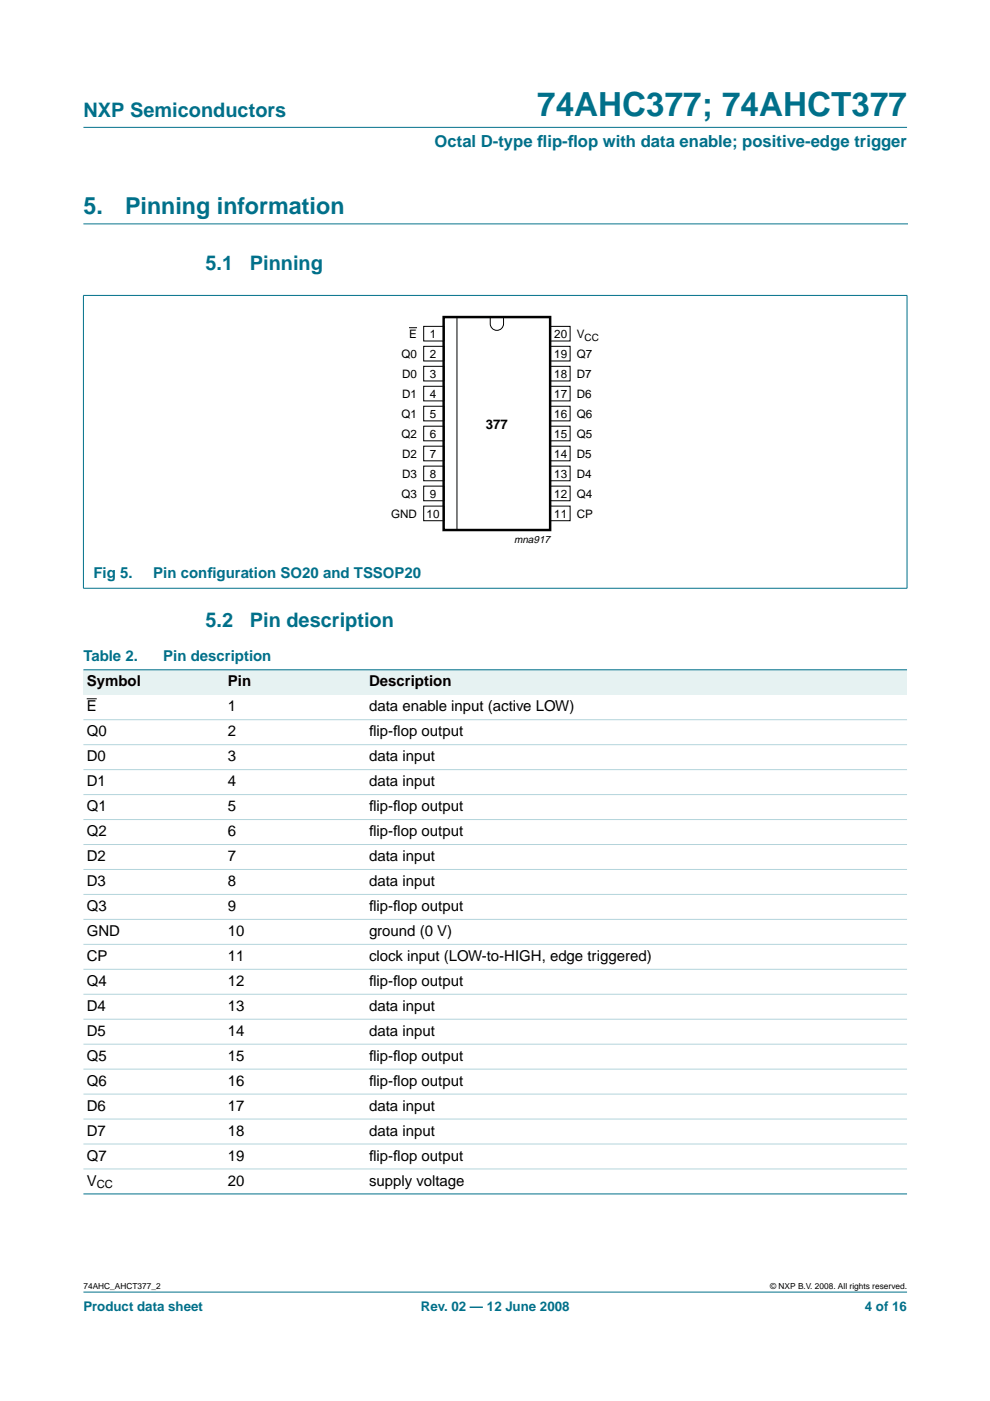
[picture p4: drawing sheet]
<svg xmlns="http://www.w3.org/2000/svg" width="210mm" height="297mm" viewBox="0 0 210 297" stroke-linecap="round" stroke-linejoin="round" font-family="sans-serif">
<g fill="#00708a" stroke="#00708a" stroke-width=".21">
<path d="M17.7 273.9h174.6z"/>
<path d="M17.7 27h174.6z"/>
<path d="M17.7 62.7v62z"/>
<path d="M192.3 62.7v62z"/>
<path d="M17.6 62.6h174.8z"/>
<path d="M17.6 124.7h174.8z"/>
</g>
<path d="M17.7 47.5h174.7" fill="none" stroke="#00708a" stroke-width=".21"/>
<g fill="none" stroke="#000" stroke-width=".21">
<path d="M86.7 69.5h1.7M89.8 69.2h4.3v3.1h-4.3zM89.8 73.4h4.3v3.1h-4.3zM89.8 77.7h4.3v3.1h-4.3zM96.9 67.2v45.3M103.9 67.2v1.4a1.41 1.41 0 0 0 1.5 1.4 1.41 1.41 0 0 0 1.4-1.4v-1.4M116.6 77.7h4.3v3.1h-4.3zM116.6 69.2h4.3v3.1h-4.3zM116.6 73.4h4.3v3.1h-4.3zM89.8 81.9h4.3v3.1h-4.3zM89.8 86.1h4.3v3.1h-4.3zM89.8 90.4h4.3v3.1h-4.3z"/>
<path d="M89.8 94.6h4.3v3.1h-4.3zM89.8 98.8h4.3v3.1h-4.3zM116.6 94.6h4.3v3.1h-4.3zM116.6 98.8h4.3v3.1h-4.3zM116.6 86.1h4.3v3.1h-4.3zM116.6 90.4h4.3v3.1h-4.3zM116.6 81.9h4.3v3.1h-4.3zM89.8 103.1h4.3v3.1h-4.3zM89.8 107.3h4.3v3.1h-4.3zM116.6 103.1h4.3v3.1h-4.3zM116.6 107.3h4.3v3.1h-4.3z"/>
</g>
<path d="M94.1 67.2h22.5v45.2h-22.5z" fill="none" stroke="#000" stroke-width=".53"/>
<g fill="#e6f2f2">
<path d="M17.7 142h29.9v5.3h-29.9z" fill-rule="evenodd"/>
<path d="M47.6 142h30v5.3h-30z" fill-rule="evenodd"/>
<path d="M77.6 142h114.7v5.3h-114.7z" fill-rule="evenodd"/>
</g>
<path d="M18.4 148.2h2.1" fill="none" stroke="#000" stroke-width=".21"/>
<g fill="#00708a" stroke="#00708a" stroke-width=".21">
<path d="M17.7 142h174.6z"/>
<path d="M17.7 253.1h174.6z"/>
</g>
<g fill="#b3d4db" stroke="#b3d4db" stroke-width=".21">
<path d="M17.7 152.6h174.6z"/>
<path d="M17.7 157.9h174.6z"/>
<path d="M17.7 163.2h174.6z"/>
<path d="M17.7 168.5h174.6z"/>
<path d="M17.7 173.8h174.6z"/>
<path d="M17.7 179.1h174.6z"/>
<path d="M17.7 184.3h174.6z"/>
<path d="M17.7 189.6h174.6z"/>
<path d="M17.7 194.9h174.6z"/>
<path d="M17.7 200.2h174.6z"/>
<path d="M17.7 205.5h174.6z"/>
<path d="M17.7 210.8h174.6z"/>
<path d="M17.7 216.1h174.6z"/>
<path d="M17.7 221.4h174.6z"/>
<path d="M17.7 226.7h174.6z"/>
<path d="M17.7 232h174.6z"/>
<path d="M17.7 237.3h174.6z"/>
<path d="M17.7 242.6h174.6z"/>
<path d="M17.7 247.8h174.6z"/>
</g>
<text font-size="7.1" fill="#00708a" x="113.9" y="24.7">74AHC377; 74AHCT377</text>
<g font-size="4.9" fill="#00708a">
<text x="17.7" y="45.5">5.</text>
<text x="26.5" y="45.5">Pinning information</text>
</g>
<g font-size="4.2" fill="#00708a">
<text x="17.7" y="24.9">NXP Semiconductors</text>
<text x="43.6" y="57.3">5.1</text>
<text x="53" y="57.3">Pinning</text>
<text x="43.6" y="132.8">5.2</text>
<text x="53" y="132.8">Pin description</text>
</g>
<g font-size="3.5" fill="#00708a">
<text x="92.1" y="31.1">Octal D-type f</text>
<text x="113.9" y="31.1">lip-f</text>
<text x="120.4" y="31.1">lop with data enable; positive-edge trigger</text>
</g>
<g font-size="3.2" fill="#00708a">
<text x="19.8" y="122.6">Fig 5.</text>
<text x="32.5" y="122.6">Pin conf</text>
<text x="44" y="122.6">iguration SO20 and TSSOP20</text>
<text x="17.7" y="140.2">Table 2.</text>
<text x="34.6" y="140.2">Pin description</text>
</g>
<g font-size="3.2">
<text x="18.4" y="145.5">Symbol</text>
<text x="48.3" y="145.5">Pin</text>
<text x="78.3" y="145.5">Description</text>
<text x="18.4" y="150.8">E</text>
<text x="48.3" y="150.8">1</text>
<text x="78.3" y="150.8">data enable input (active LOW)</text>
<text x="18.4" y="156.1">Q0</text>
<text x="18.4" y="161.4">D0</text>
<text x="48.3" y="156.1">2</text>
<text x="48.3" y="161.4">3</text>
<text x="78.3" y="156.1">f</text>
<text x="78.3" y="156.1">lip-f</text>
<text x="78.3" y="161.4">data input</text>
<text x="83.4" y="156.1">lop output</text>
<text x="18.4" y="166.7">D1</text>
<text x="48.3" y="166.7">4</text>
<text x="78.3" y="166.7">data input</text>
<text x="18.4" y="172">Q1</text>
<text x="48.3" y="172">5</text>
<text x="78.3" y="172">f</text>
<text x="78.3" y="172">lip-f</text>
<text x="83.4" y="172">lop output</text>
<text x="18.4" y="177.3">Q2</text>
<text x="48.3" y="177.3">6</text>
<text x="78.3" y="177.3">f</text>
<text x="78.3" y="177.3">lip-f</text>
<text x="83.4" y="177.3">lop output</text>
<text x="18.4" y="182.6">D2</text>
<text x="48.3" y="182.6">7</text>
<text x="78.3" y="182.6">data input</text>
<text x="18.4" y="187.9">D3</text>
<text x="48.3" y="187.9">8</text>
<text x="78.3" y="187.9">data input</text>
<text x="18.4" y="193.2">Q3</text>
<text x="48.3" y="193.2">9</text>
<text x="78.3" y="193.2">f</text>
<text x="78.3" y="193.2">lip-f</text>
<text x="83.4" y="193.2">lop output</text>
<text x="18.4" y="198.5">GND</text>
<text x="18.4" y="203.7">CP</text>
<text x="48.3" y="198.5">10</text>
<text x="48.3" y="203.7">11</text>
<text x="78.3" y="198.5">ground (0 V)</text>
<text x="78.3" y="203.7">clock input (LOW-to-HIGH, edge triggered)</text>
<text x="18.4" y="209">Q4</text>
<text x="48.3" y="209">12</text>
<text x="78.3" y="209">f</text>
<text x="78.3" y="209">lip-f</text>
<text x="83.4" y="209">lop output</text>
<text x="18.4" y="214.3">D4</text>
<text x="48.3" y="214.3">13</text>
<text x="78.3" y="214.3">data input</text>
<text x="18.4" y="219.6">D5</text>
<text x="48.3" y="219.6">14</text>
<text x="78.3" y="219.6">data input</text>
<text x="18.4" y="224.9">Q5</text>
<text x="48.3" y="224.9">15</text>
<text x="78.3" y="224.9">f</text>
<text x="78.3" y="224.9">lip-f</text>
<text x="83.4" y="224.9">lop output</text>
<text x="18.4" y="230.2">Q6</text>
<text x="48.3" y="230.2">16</text>
<text x="78.3" y="230.2">f</text>
<text x="78.3" y="230.2">lip-f</text>
<text x="83.4" y="230.2">lop output</text>
<text x="18.4" y="235.5">D6</text>
<text x="48.3" y="235.5">17</text>
<text x="78.3" y="235.5">data input</text>
<text x="18.4" y="240.8">D7</text>
<text x="48.3" y="240.8">18</text>
<text x="78.3" y="240.8">data input</text>
<text x="18.4" y="246.1">Q7</text>
<text x="18.4" y="251.4">V</text>
<text x="48.3" y="251.4">20</text>
<text x="48.3" y="246.1">19</text>
<text x="78.3" y="251.4">supply voltage</text>
<text x="78.3" y="246.1">f</text>
<text x="78.3" y="246.1">lip-f</text>
<text x="83.4" y="246.1">lop output</text>
</g>
<text font-size="2.8" x="103" y="90.9">377</text>
<g font-size="2.8" fill="#00708a">
<text x="17.7" y="278">Product data sheet</text>
<text x="89.2" y="278">Rev. 02 — 12 June 2008</text>
<text x="183.4" y="278">4 of 16</text>
</g>
<g font-size="2.5">
<text x="86.8" y="71.7">E</text>
<text x="91.1" y="71.7">1</text>
<text x="117.5" y="71.7">20</text>
<text x="122.3" y="71.7">V</text>
<text x="85.1" y="76">Q0</text>
<text x="91.1" y="76">2</text>
<text x="117.5" y="76">19</text>
<text x="122.3" y="76">Q7</text>
<text x="85.3" y="80.2">D0</text>
<text x="91.1" y="80.2">3</text>
<text x="117.5" y="80.2">18</text>
<text x="122.3" y="80.2">D7</text>
<text x="85.1" y="88.7">Q1</text>
<text x="85.3" y="84.4">D1</text>
<text x="91.1" y="84.4">4</text>
<text x="91.1" y="88.7">5</text>
<text x="117.5" y="88.7">16</text>
<text x="117.5" y="84.4">17</text>
<text x="122.3" y="84.4">D6</text>
<text x="122.3" y="88.7">Q6</text>
<text x="85.1" y="92.9">Q2</text>
<text x="91.1" y="92.9">6</text>
<text x="117.5" y="92.9">15</text>
<text x="122.3" y="92.9">Q5</text>
<text x="85.3" y="97.1">D2</text>
<text x="85.3" y="101.4">D3</text>
<text x="91.1" y="97.1">7</text>
<text x="91.1" y="101.4">8</text>
<text x="117.5" y="97.1">14</text>
<text x="117.5" y="101.4">13</text>
<text x="122.3" y="97.1">D5</text>
<text x="122.3" y="101.4">D4</text>
<text x="85.1" y="105.6">Q3</text>
<text x="91.1" y="105.6">9</text>
<text x="117.5" y="105.6">12</text>
<text x="122.3" y="105.6">Q4</text>
<text x="82.9" y="109.8">GND</text>
<text x="90.4" y="109.8">10</text>
<text x="117.5" y="109.8">11</text>
<text x="122.3" y="109.8">CP</text>
</g>
<text font-size="2.4" x="20.5" y="251.9">CC</text>
<text font-size="2.2" x="109" y="115.2">mna917</text>
<text font-size="2.1" x="123.9" y="72.2">CC</text>
<g font-size="1.8">
<text x="17.7" y="273.4">74AHC_AHCT377_2</text>
<text x="163.3" y="273.4">© NXP B.V. 2008. All rights reserved.</text>
</g>
</svg>
